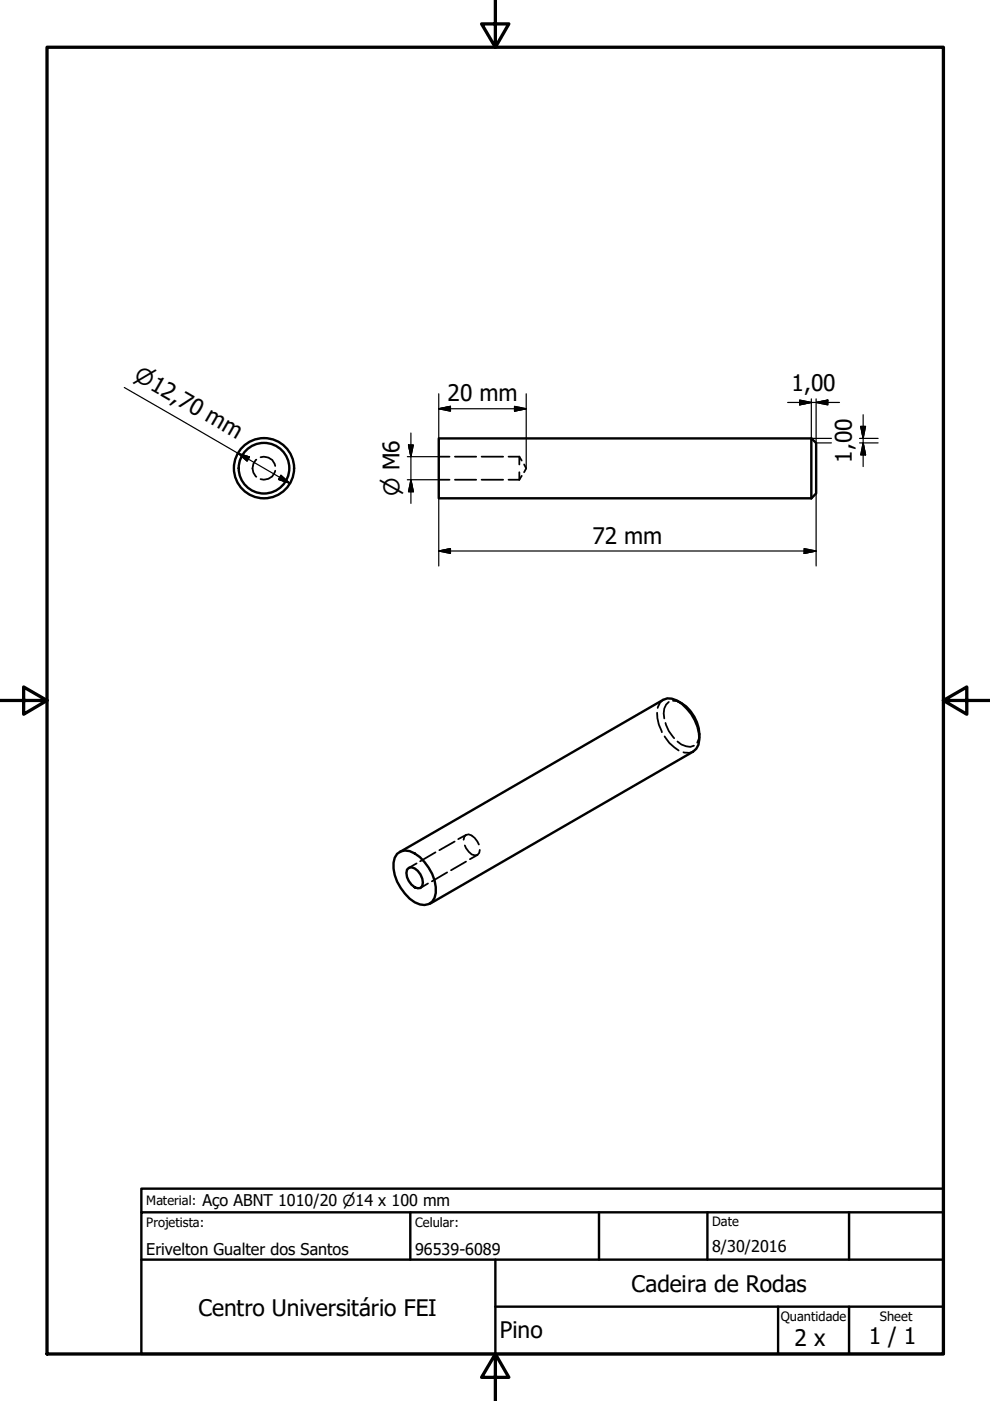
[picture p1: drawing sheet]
<svg xmlns="http://www.w3.org/2000/svg" width="210mm" height="297mm" viewBox="0 0 210 297" stroke-linecap="round" stroke-linejoin="round" font-family="sans-serif">
<!-- layer: Hidden (ISO) -->
<g fill="none" stroke="#000" stroke-width=".38">
<path d="M54.4 97.5a2.4 2.4 0 0 0 0 3.6M55.2 97a2.42 2.42 0 0 1 3.2 1.8M58.4 99.8a2.37 2.37 0 0 1-3.2 1.8M93 96.8h2.3M96.5 96.8h4.5M102.1 96.8h4.6M107.8 96.8h2.3M110.1 96.8v1.7M110.1 96.8l.5 .8M111.1 98.5l.5 .8-.5 .8M93 101.7h2.3M96.5 101.7h4.5"/>
<path d="M102.1 101.7h4.6M107.8 101.7h2.3M110.1 100.1v1.6M110.6 100.9l-.5 .8M139.3 151.1a9.3 9.3 0 0 0 1 4.1M140.6 148.4l-.6 .6-.6 1.1M140.9 156.1a8.1 8.1 0 0 0 3 3M141.1 153.3a7.3 7.3 0 0 0 1.8 3.2M141.8 148.8a3.2 3.2 0 0 0-1 3.5M142.7 148.6h.8l1 .5M143.6 157.2a3.3 3.3 0 0 0 3.5 .9M146.9 159.4l-.8 .2-1.2-.1"/>
<path d="M148.3 155.6l-.2 1.1-.3 .8M96.4 178.4l-3.2 1.9M98.3 178l.1-.5 .4-.5a2.15 2.15 0 0 1 2.4 1.4l.3 .7M98.6 179.2a3.2 3.2 0 0 0 2 2.1h.6l.4-.5 .1-.6M98.8 177l-1.6 .9M88.3 183.1l-1.6 .9M90.7 187.3l-1.5 1M92.3 180.7l-3.2 1.9M94.8 185l-3.2 1.9M98.8 182.7l-3.2 1.8M101.2 181.3l-1.6 .9"/>
</g>
<!-- layer: Visible (ISO) -->
<g fill="none" stroke="#000" stroke-width=".51">
<path d="M172 92.9l1 1v10.7l-1 1M172 92.9h-79v12.7h79M172 92.9v12.7M143.8 148.7a8.2 8.2 0 0 1 4.5 7.7M84.2 181a2.93 2.93 0 0 1 3.7 0 9.9 9.9 0 0 1 4.5 8.3 2.52 2.52 0 0 1-3.4 2.5 9.5 9.5 0 0 1-5.6-7.7v-1.2l.3-1.1zM84.8 180.6l55.8-32.2a3.6 3.6 0 0 1 4 .8 9.5 9.5 0 0 1 3.5 8.7l-.5 .8-.7 .7-55.8 32.2M86.3 184.4l.4-.4a2.18 2.18 0 0 1 2.5 1.4 2.2 2.2 0 0 1 0 2.9 2.22 2.22 0 0 1-2.5-1.5l-.4-.8-.1-.9z"/>
<circle cx="56" cy="99.3" r="6.4"/>
<circle cx="56" cy="99.3" r="5.4"/>
</g>
<!-- layer: Border (ISO) -->
<path d="M10 10h190v277.1h-190zM105 0v10l-2.9-4.9h5.8l-2.9 4.9M0 148.5h10l-5-2.8v5.7l5-2.9M200 148.5l5 2.9v-5.7l-5 2.8h10M105 287.1l2.9 4.9h-5.8l2.9-4.9v9.9" fill="none" stroke="#000" stroke-width=".7"/>
<!-- layer: Title (ISO) -->
<path d="M30 257v-5h170v5M30 257h170v30.1h-170zM87 257v10.1M127 257v10.1M150 257v10.1M180 257v10.1M30 267.1h170M105 277h95M105 267.1v20M165 277v10.1M180 277v10.1" fill="none" stroke="#000" stroke-width=".51"/>
<!-- layer: Dimension (ISO) -->
<g fill="none" stroke="#000" stroke-width=".25">
<path d="M26.4 82.2l35.1 20.3M50.5 96.1l2.4 .8-.5 .9zM86.4 96.8h6.6M86.6 94.3h1l-.5 2.5zM87.1 91.8v14.9M93 86.7l2.5-.5v1zM93 86.7h18.6M93 83.5v9.4M109.1 86.2l2.5 .5-2.5 .5zM111.6 83.5v15.8M167 85.3h11M169.5 84.8l2.5 .5-2.5 .5z"/>
<path d="M172 84.6v8.3h4.3M173 85.3l2.5-.5v1zM173 84.6v9.3h3.3M182.2 93.9h4M182.2 92.9h4M182.5 90.4h1l-.5 2.5zM183 93.9l.5 2.5h-1zM183 87.9v11M59.6 100.8l1.9 1.7-2.4-.9zM86.4 101.7h6.6v18.3M87.1 101.7l.5 2.6h-1zM93 116.8l2.5-.5v1z"/>
<path d="M93 116.8h80M170.5 116.3l2.5 .5-2.5 .5zM173 104.6v15.4"/>
</g>
<g fill="#000" stroke="#000" stroke-width=".25">
<path d="M50.5 96.1l2.4 .8zM50.5 96.1l2.4 .8-.5 .9zM86.6 94.3l.5 2.5zM86.6 94.3h1l-.5 2.5zM93 86.7l2.5-.5zM93 86.7l2.5-.5v1zM109.1 87.2l2.5-.5zM109.1 86.2l2.5 .5-2.5 .5zM169.5 85.8l2.5-.5zM169.5 84.8l2.5 .5-2.5 .5zM173 85.3l2.5-.5zM173 85.3l2.5-.5v1z"/>
<path d="M182.5 90.4l.5 2.5zM182.5 90.4h1l-.5 2.5zM183 93.9l.5 2.5zM183 93.9l.5 2.5h-1zM59.1 101.6l2.4 .9zM59.6 100.8l1.9 1.7-2.4-.9zM87.1 101.7l.5 2.6zM87.1 101.7l.5 2.6h-1zM93 116.8l2.5-.5zM93 116.8l2.5-.5v1zM170.5 117.3l2.5-.5zM170.5 116.3l2.5 .5-2.5 .5z"/>
</g>
<g font-size="4.8">
<text x="167.8" y="82.9">1,00</text>
<text x="94.9" y="85.1">20 mm</text>
<text x="180.6" y="98.1" transform="rotate(-90 180.6 98.1)">1,00</text>
<text x="125.6" y="115.3">72 mm</text>
<text x="133.9" y="273.9">Cadeira de Rodas</text>
<text x="42.1" y="279">Centro Universitário FEI</text>
<text x="106" y="283.8">Pino</text>
<text x="168.5" y="285.4">2 x</text>
<text x="184.2" y="285">1 / 1</text>
</g>
<g font-size="4.6">
<text x="28.2" y="80.4" transform="rotate(30 28.2 80.4)">⌀12,70 mm</text>
<text x="84.7" y="105.1" transform="rotate(-90 84.7 105.1)">⌀ M6</text>
</g>
<g font-size="3.4">
<text x="42.9" y="255.8">Aço ABNT 1010/20 ⌀14 x 100 mm</text>
<text x="31" y="266">Erivelton Gualter dos Santos</text>
<text x="88" y="266">96539-6089</text>
<text x="151" y="265.5">8/30/2016</text>
</g>
<g font-size="2.7">
<text x="31" y="255.4">Material:</text>
<text x="31" y="260.1">Projetista:</text>
<text x="88" y="260.1">Celular:</text>
<text x="151" y="260">Date</text>
<text x="165.5" y="280.1">Quantidade</text>
<text x="186.6" y="280.1">Sheet</text>
</g>
</svg>
